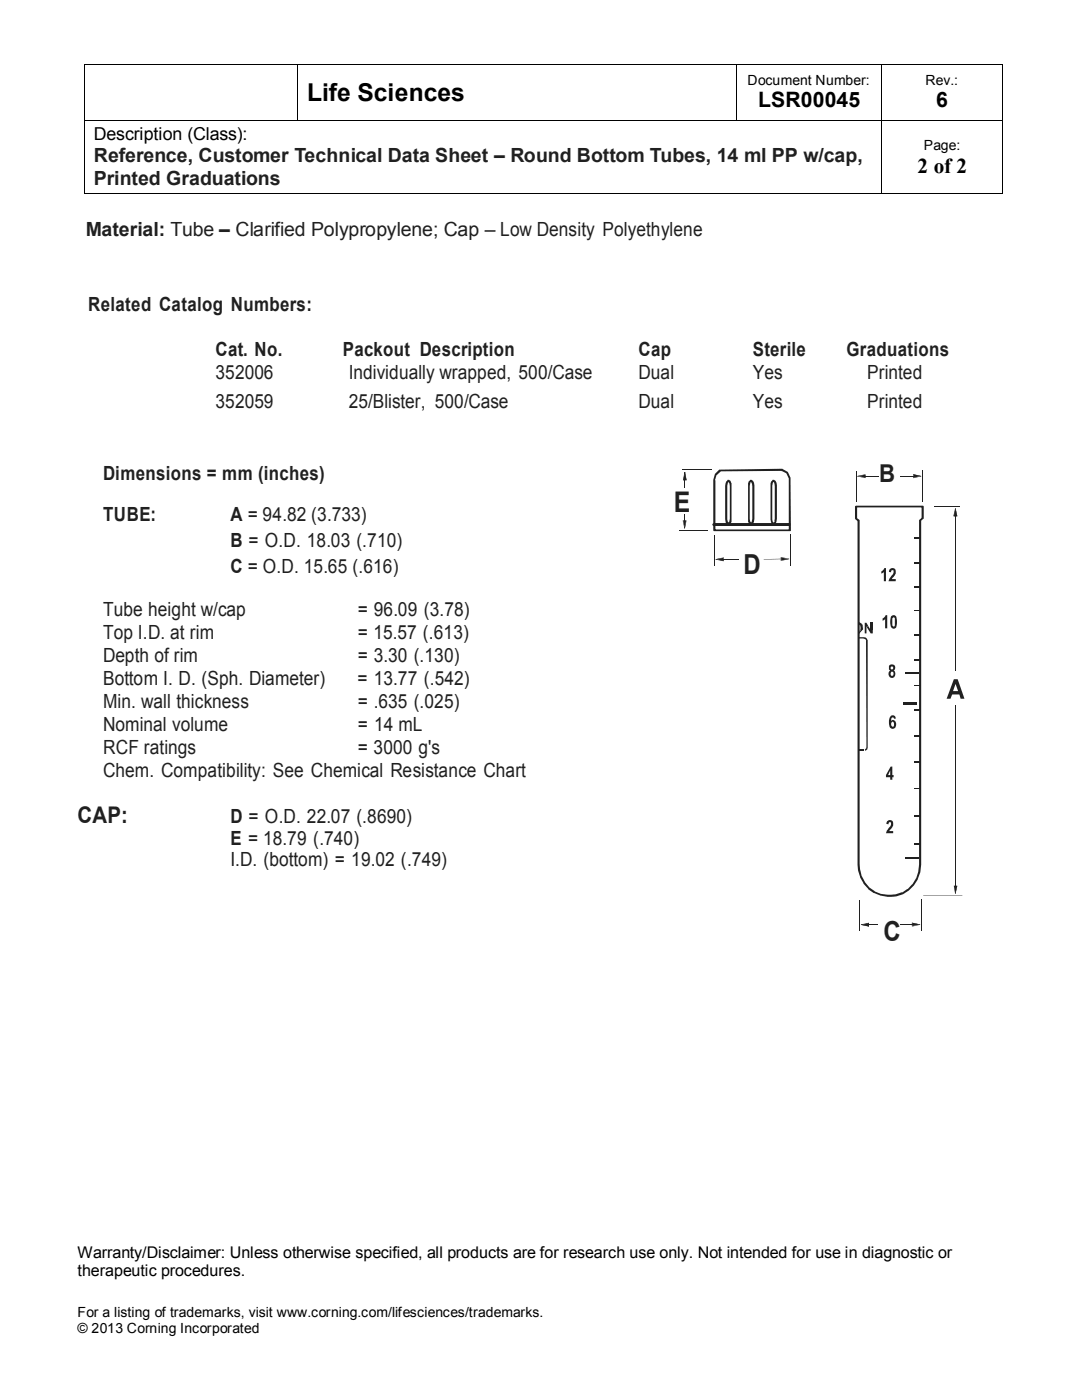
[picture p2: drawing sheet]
<svg xmlns="http://www.w3.org/2000/svg" width="216mm" height="279mm" viewBox="0 0 216 279" stroke-linecap="round" stroke-linejoin="round" font-family="sans-serif">
<g fill="#000">
<path d="M16.8 12.7h.1v.2h-.1zM59.3 12.7h.1v.2h-.1zM146.9 12.7h.2v.2h-.2zM175.8 12.7h.1v.2h-.1zM200 12.7h.2v.2h-.2zM16.8 24h.1v.1h-.1zM16.8 38.6h.1v.2h-.1zM59.3 24h.1v.1h-.1zM146.9 24h.2v.1h-.2zM175.8 24h.1v.1h-.1zM175.8 38.6h.1v.2h-.1zM200 24h.2v.1h-.2z"/>
<path d="M200 38.6h.2v.2h-.2z"/>
</g>
<g fill="none" stroke="#000" stroke-width=".2">
<path d="M16.8 12.9v11.1M16.9 12.8h42.4M59.4 12.9v11.1M59.4 12.8h87.5M147 12.9v11.1M147.1 12.8h28.7M175.9 12.9v11.1M175.9 12.8h24.1M200.1 12.9v11.1M16.8 24.1v14.5M16.9 24h42.4M16.9 38.7h158.9"/>
<path d="M59.4 24h87.5M147.1 24h28.7M175.9 24.1v14.5M175.9 24h24.1M175.9 38.7h24.1M200.1 24.1v14.5"/>
</g>
<g fill="#231f20">
<path d="M142.7 94.5l.8-.8 12.6-.1 1 .5 .6 1.2 .1 10.6h-15.4l-.1-10.1zM143 94.7l-.3 1.1v10l-.2-.1h15.1l-.2 .1v-10.4l-.5-1 .1 .1-1-.5-12.3 .1h.1z"/>
<path d="M142.2 104.6l.1-.1h15.4v.4h-15.4zM142.3 104.5h15.2v.4h-15.2z"/>
<path d="M149.4 96l.3-.2 .5 .1 .3 1v6.6l-.2 1.1-.3 .1-.5-.1-.2-.5v-7.7zM149.8 96.1h.1l-.1 .1-.2 .7v6.7l.3 .8h-.1l.1-.1 .2-.8v-6.6z"/>
<path d="M144.9 96l.3-.2h.3l.5 .6v7.7l-.5 .6-.6-.1-.2-1v-6.7zM145.3 96.1h.2l-.2 .1-.2 .7v6.7l.4 .8h-.2l.2-.1 .1-.8v-6.6z"/>
<path d="M153.9 96l.3-.2 .5 .1 .3 1v6.6l-.2 1.1-.3 .1-.5-.1-.2-.9v-7.3zM154.3 96.1h.1l-.1 .1-.2 .7v6.7l.3 .8h-.1l.3-.4v-7.1l-.2-.7z"/>
</g>
<path d="M144.1 111.6h3.4" fill="none" stroke="#231f20" stroke-width=".2"/>
<path d="M142.8 111.6l1.6-.3v.6z" fill="#231f20"/>
<path d="M142.7 111.6l1.7-.3v.7zM142.8 111.6l1.6 .3v-.6z" fill="#231f20"/>
<path d="M142.5 106.8v6.1M152.4 111.6h3.7" fill="none" stroke="#231f20" stroke-width=".2"/>
<path d="M155.9 111.3l1.5 .3-1.5 .2z" fill="#231f20"/>
<path d="M155.8 111.2l1.7 .4-1.7 .3zM155.9 111.3v.5l1.5-.2z" fill="#231f20"/>
<path d="M136.1 93.8h5.8M135.6 106h5.7M157.7 106.6v6.3" fill="none" stroke="#231f20" stroke-width=".2"/>
<g fill="#231f20">
<path d="M136.6 95.5l.1 1.9z"/>
<path d="M136.6 102.5l.1 1.7z"/>
<path d="M136.6 94.2h.1l.3 1.6h-.7zM136.6 94.2h.1l-.3 1.6h-.1h.7h-.1z"/>
<path d="M136.2 103.9h.8l-.3 1.6zM136.3 103.9l.4 1.5 .2-1.5z"/>
<path d="M170.7 101l13.4-.1 .2 .2v2.4l-.6 .5 .1-.2v68.8a6.4 6.4 0 0 1-6.3 6.4 6.4 6.4 0 0 1-6.4-6.4v-68.7l.1 .2-.6-.6zM171 101.1v2.4l-.1-.1 .6 .5v68.7l.5 2.3 .6 1.2 .9 1 1 .8a6.6 6.6 0 0 0 5.5 .2l1.1-.6 .9-1 .8-1.2 .4-1.3 .2-1.4v-68.8l.6-.5-.1 .2v-2.4l.2 .2h-13.2z"/>
</g>
<g fill="#231f20">
<path d="M136.7 94.2l.3 1.6h-.7z"/>
<path d="M136.3 103.9h.6l-.2 1.6z"/>
</g>
<path d="M186.4 101.1h5M190.6 102.7v31.2M184.2 178.7h7.8" fill="none" stroke="#231f20" stroke-width=".2"/>
<path d="M190.7 101.4l.3 1.6h-.7z" fill="#231f20"/>
<path d="M190.6 101.4l.4 1.6h-.7zM190.6 101.4l-.2 1.6h-.1h.7h-.1z" fill="#231f20"/>
<path d="M190.6 140.7v36.3" fill="none" stroke="#231f20" stroke-width=".2"/>
<path d="M190.3 176.8h.7l-.3 1.5z" fill="#231f20"/>
<path d="M190.3 176.8h.7l-.3 1.6zM190.3 176.9l.1-.1 .3 1.5 .2-1.5 .1 .1z" fill="#231f20"/>
<path d="M173.1 184.5h2.1" fill="none" stroke="#231f20" stroke-width=".2"/>
<path d="M171.8 184.6l1.6-.4v.7z" fill="#231f20"/>
<path d="M171.8 184.5l1.6-.3v.7zM171.9 184.5l1.5 .3-.1 .1v-.7l.1 .1z" fill="#231f20"/>
<path d="M171.5 179.6v6.1M179.7 184.5h2.6" fill="none" stroke="#231f20" stroke-width=".2"/>
<path d="M182 184.1l1.6 .4-1.6 .3z" fill="#231f20"/>
<path d="M181.9 184.2l1.7 .4-1.6 .3zM182 184.2v.6l1.6-.2z" fill="#231f20"/>
<path d="M183.9 179.4v6.3" fill="none" stroke="#231f20" stroke-width=".2"/>
<g fill="#231f20">
<path d="M182.5 157.3h1.1v.2h-1.1z"/>
<path d="M182.5 152h1.1v.2h-1.1z"/>
<path d="M182.5 146.8h1.1v.3h-1.1z"/>
<path d="M182.5 141.6h1.1v.3h-1.1z"/>
<path d="M182.5 136.7h1.1v.1h-1.1z"/>
<path d="M182.5 131.6h1.1v.2h-1.1z"/>
<path d="M182.5 126.7h1.1v.2h-1.1z"/>
<path d="M182.5 121.8h1.1v.2h-1.1z"/>
<path d="M182.5 117h1.1v.3h-1.1z"/>
<path d="M182.5 112.3h1.1v.2h-1.1z"/>
<path d="M182.5 107.2h1.1v.2h-1.1z"/>
<path d="M171.4 127.2l1.4 .1 .3 .5v21.4l-.1 .4-.3 .3-.1-.3 .2-.2 .1-.3-.1-21.3h.1l-.5-.4h-1z"/>
<path d="M171.4 149.6h1v.3h-1z"/>
</g>
<path d="M180.6 134.2h2.7M180.6 171.2h2.7" fill="none" stroke="#231f20" stroke-width=".25"/>
<g fill="#231f20">
<path d="M182.5 168.2h1.1v.3h-1.1z"/>
<path d="M182.5 162.8h1.1v.3h-1.1z"/>
<path d="M173.7 124.3h.5v1.4h-.5z"/>
<path d="M171.4 124.3v.3a.3 .3 0 0 1 .4 .1 .3 .3 0 0 1 0 .4v.5l-.4 .5v.4v-.1l.7-.8a1.05 1.05 0 0 0-.7-1.3zM171.4 124.2h.1a1.1 1.1 0 0 1 .7 1.4l-.9 .9v-.4l.4-.5v-.6l-.4-.4z"/>
</g>
<g fill="#231f20">
<path d="M172.6 124.3h.3l.4 .8h-.4v1.3h-.3z" fill-rule="evenodd"/>
<path d="M172.9 125.1h.4l.4 .6h.5v.7h-.5z" fill-rule="evenodd"/>
<path d="M171.4 124.3a1.08 1.08 0 0 1 .8 1.3l-.8 .9v-.4l.1-.1a.86 .86 0 0 0 0-1.3l-.1-.1z" fill-rule="evenodd"/>
</g>
<path d="M179.6 95h2.9" fill="none" stroke="#231f20" stroke-width=".2"/>
<path d="M182.3 94.7l1.5 .3-1.5 .3z" fill="#231f20"/>
<path d="M182.2 94.7l1.6 .4-1.6 .3zM182.2 94.7h.1l-.1 .6 1.6-.2z" fill="#231f20"/>
<path d="M172.4 95h2.9M184.1 93.9v6.3" fill="none" stroke="#231f20" stroke-width=".2"/>
<path d="M171.1 95l1.5-.3v.6z" fill="#231f20"/>
<path d="M171 95l1.6-.3 .1 .6zM171.1 95l1.5 .3v-.6z" fill="#231f20"/>
<path d="M170.8 94.1v6.1" fill="none" stroke="#231f20" stroke-width=".2"/>
<g fill="#231e20">
<path d="M177 164a.74 .74 0 0 1 1-.2 .74 .74 0 0 1 .2 1l-.7 1.1h.7v.4h-1.4l.4-.9a1.09 1.09 0 0 0 .5-1.3h-.3l-.1 .4-.4-.1z"/>
<path d="M180.3 140h2.7v.6h-2.7z"/>
<path d="M176.4 113.4h.4v2.6h-.4v-1.9l-.5 .4v-.5zM177.5 113.7a.74 .74 0 0 1 1-.2 .74 .74 0 0 1 .2 1l-.7 1.1h.7v.4h-1.4l.4-.9a1.09 1.09 0 0 0 .5-1.3h-.3l-.1 .4-.4-.1z"/>
<path d="M176.7 122.8h.3v2.6h-.4v-1.9l-.5 .4v-.5zM177.8 123a.63 .63 0 0 1 .7-.2 .63 .63 0 0 1 .4 .7 1.93 1.93 0 0 1-.4 1.9 .95 .95 0 0 1-.9-1.3zM178.3 123.2a1.94 1.94 0 0 0-.1 1.8h.2l.2-.2v-1.4z"/>
<path d="M177.5 132.8a.67 .67 0 0 1 1 0 .67 .67 0 0 1-.2 1 .76 .76 0 0 1 .3 1.1 .76 .76 0 0 1-1.2 .1l-.1-.7 .3-.5a.74 .74 0 0 1-.1-1zM177.7 133.3a.3 .3 0 0 0 .6 0 .3 .3 0 0 0-.6 0zM177.9 134.1a.4 .4 0 0 0-.2 .5 .4 .4 0 0 0 .5 .2v-.7z"/>
<path d="M177.7 142.9a.6 .6 0 0 1 .7-.1 .6 .6 0 0 1 .3 .6h-.3l-.2-.2h-.2l-.2 .7a.59 .59 0 0 1 .8-.1 .59 .59 0 0 1 .2 .7 .75 .75 0 0 1-.7 1 .75 .75 0 0 1-.7-1v-1zM177.9 144.2a.44 .44 0 0 0-.1 .5 .44 .44 0 0 0 .5 .2 .52 .52 0 0 0-.3-.8z"/>
<path d="M177.7 153h.4v1.7h.2v.4h-.2v.5h-.5v-.5h-.8v-.4zM177.6 153.8l-.4 .9h.4z"/>
<path d="M190.3 135.6h.8l1.3 3.8h-.7l-.3-.8h-1.4l-.3 .8h-.8zM190.7 136.5l-.5 1.4h1z"/>
</g>
<text font-size="5.7" fill="#231f20" x="134.4" y="102.3">E</text>
<g font-size="5.5" fill="#231f20">
<text x="148.3" y="114.5">D</text>
<text x="176.3" y="187.7">C</text>
</g>
<text font-size="4.9" x="61.3" y="20.1">Life Sciences</text>
<text font-size="4.9" fill="#231f20" x="175.4" y="96.1">B</text>
<text font-size="4.6" fill="#231f20" x="15.5" y="164.2">CAP:</text>
<g font-size="4.2">
<text x="151.3" y="21.4">LSR00045</text>
<text x="186.8" y="21.4">6</text>
<text x="183" y="34.5">2 of 2</text>
</g>
<g font-size="3.9" fill="#231f20">
<text x="18.7" y="32.3">Reference, Customer Technical Data Sheet – Round Bottom Tubes, 14 ml PP w/cap,</text>
<text x="18.7" y="36.8">Printed Graduations</text>
<text x="17.1" y="47.2">Material: Tube – Clarified Polypropylene; Cap – Low Density Polyethylene</text>
<text x="17.6" y="62">Related Catalog Numbers:</text>
<text x="43" y="70.9">Cat. No.</text>
<text x="68.4" y="70.9">Packout Description</text>
<text x="127.4" y="70.9">Cap</text>
<text x="150.2" y="70.9">Sterile</text>
<text x="168.9" y="70.9">Graduations</text>
<text x="43" y="75.6">352006</text>
<text x="69.6" y="75.6">Individually wrapped, 500/Case</text>
<text x="127.4" y="75.6">Dual</text>
<text x="150.2" y="75.6">Yes</text>
<text x="173.1" y="75.6">Printed</text>
<text x="43" y="81.4">352059</text>
<text x="69.6" y="81.4">25/Blister, 500/Case</text>
<text x="127.4" y="81.4">Dual</text>
<text x="150.2" y="81.4">Yes</text>
<text x="173.1" y="81.4">Printed</text>
<text x="20.6" y="95.8">Dimensions = mm (inches)</text>
<text x="20.6" y="104.1">TUBE:</text>
<text x="46" y="104.1">A = 94.82 (3.733)</text>
<text x="46" y="109.2">B = O.D. 18.03 (.710)</text>
<text x="46" y="114.3">C = O.D. 15.65 (.616)</text>
<text x="20.6" y="122.9">Tube height w/cap</text>
<text x="71.4" y="122.9">= 96.09 (3.78)</text>
<text x="20.6" y="127.6">Top I.D. at rim</text>
<text x="71.4" y="127.6">= 15.57 (.613)</text>
<text x="20.6" y="132.2">Depth of rim</text>
<text x="20.6" y="136.7">Bottom I. D. (Sph. Diameter)</text>
<text x="71.4" y="136.7">= 13.77 (.542)</text>
<text x="71.4" y="132.2">= 3.30 (.130)</text>
<text x="20.6" y="141.3">Min. wall thickness</text>
<text x="71.4" y="141.3">= .635 (.025)</text>
<text x="20.6" y="145.9">Nominal volume</text>
<text x="71.4" y="145.9">= 14 mL</text>
<text x="20.6" y="155">Chem. Compatibility: See Chemical Resistance Chart</text>
<text x="20.6" y="150.5">RCF ratings</text>
<text x="71.4" y="150.5">= 3000 g's</text>
<text x="46" y="164.2">D = O.D. 22.07 (.8690)</text>
<text x="46" y="168.7">E = 18.79 (.740)</text>
<text x="46" y="172.8">I.D. (bottom) = 19.02 (.749)</text>
</g>
<text font-size="3.6" x="18.7" y="28">Description (Class):</text>
<g font-size="3.2">
<text x="15.5" y="251">Warranty/Disclaimer: Unless otherwise specified, all products are for research use only. Not intended for use in diagnostic or</text>
<text x="15.5" y="254.7">therapeutic procedures.</text>
</g>
<g font-size="2.8">
<text x="149.2" y="16.9">Document Number:</text>
<text x="184.7" y="16.9">Rev.:</text>
<text x="184.3" y="29.9">Page:</text>
<text x="15.5" y="262.8">For a listing of trademarks, visit www.corning.com/lifesciences/trademarks.</text>
<text x="15.5" y="266.1">© 2013 Corning Incorporated</text>
</g>
</svg>
